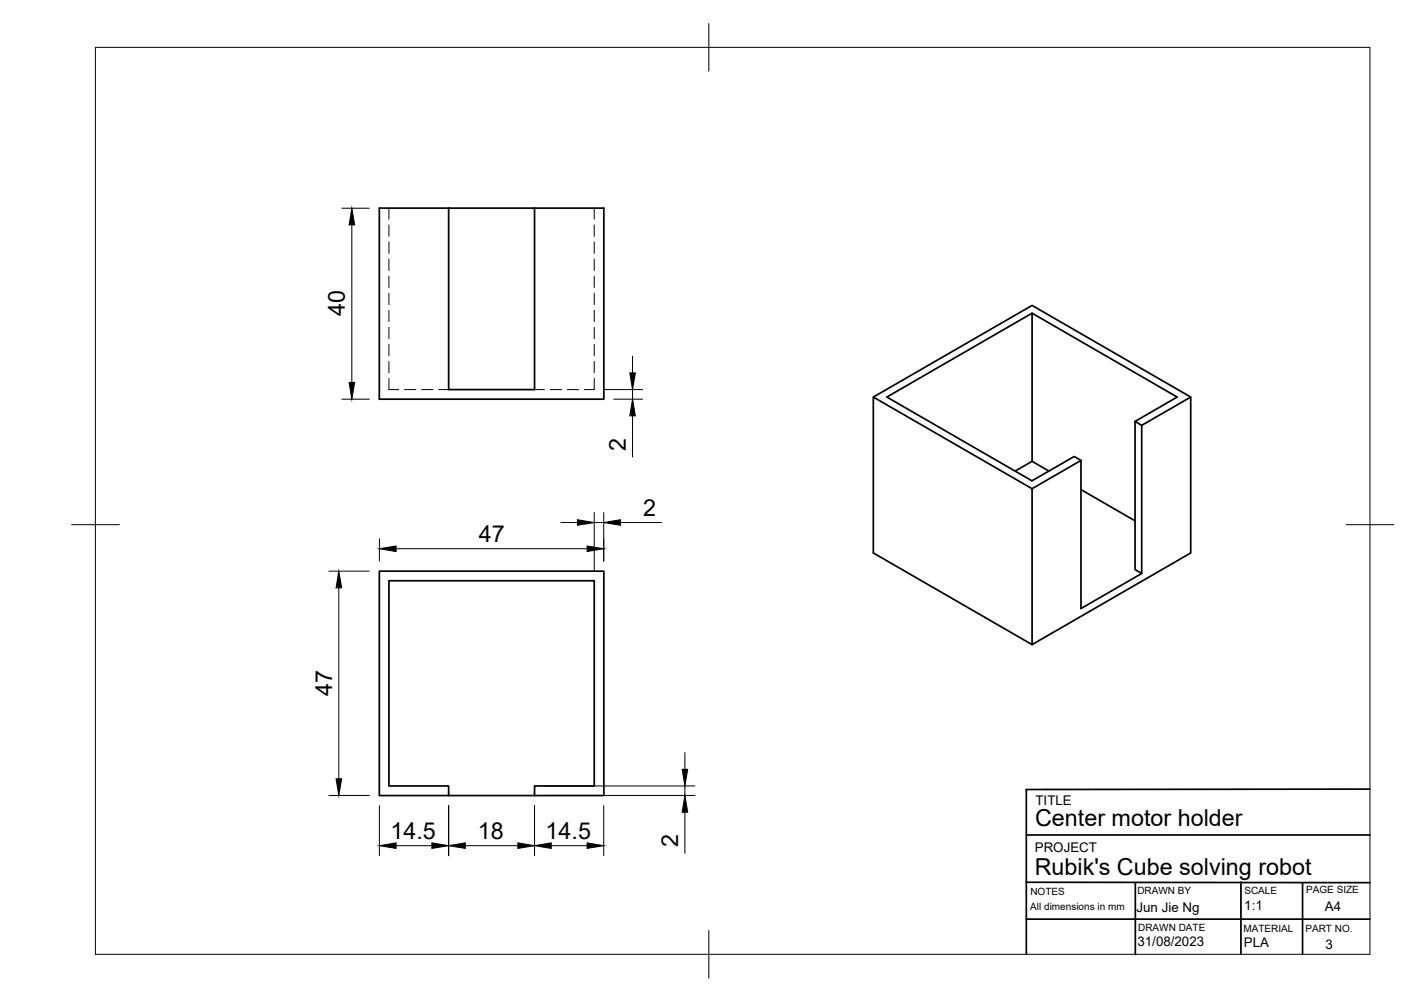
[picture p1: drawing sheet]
<svg xmlns="http://www.w3.org/2000/svg" width="297mm" height="210mm" viewBox="0 0 297 210" stroke-linecap="round" stroke-linejoin="round" font-family="sans-serif">
<!-- layer: Visible -->
<path d="M79.5 43.6h47v40h-47zM94 43.6v38h18v-38M216.2 65.6l30.4 17.6-8.8 5.1v31l1.4 .8v-31l-1.4-.8M182.9 83.2v32.6l33.3 19.2 33.2-19.2v-32.6M212.6 98.7l3.6-2.1v-31l-30.4 17.6 30.4 17.5 8.8-5.1 1.4 .8v31.1l12.8-7.4M216.2 96.6l3.5 2.1M239.2 89.1l10.2-5.9-33.2-19.2-33.3 19.2 33.3 19.2 10.2-6M216.2 102.4v32.6M226.4 102.6l11.4 6.5M94 166.7h-14.5v-47.1h47v47.1h-14.5v-2.1h12.5v-42.9h-43v42.9h12.5v2.1h18" fill="none" stroke="#000" stroke-width=".36"/>
<!-- layer: Hidden -->
<g fill="none" stroke="#000" stroke-width=".21">
<path d="M81.5 43.6v2.3M81.5 47.1v2.4M81.5 50.7v2.4M81.5 54.3v2.4M81.5 57.8v2.4M124.5 43.6v2.3M124.5 47.1v2.4M124.5 50.7v2.4M124.5 54.3v2.4M124.5 57.8v2.4M81.5 61.4v2.4M81.5 65v2.4"/>
<path d="M81.5 68.6v2.3M81.5 72.1v2.4M81.5 75.7v2.4M81.5 79.3v2.3h2M124.5 61.4v2.4M124.5 65v2.4M124.5 68.6v2.3M124.5 72.1v2.4M124.5 75.7v2.4M124.5 79.3v2.3h-2.1M84.7 81.6h2.4M88.3 81.6h2.4"/>
<path d="M91.9 81.6h2.1M112 81.6h2.1M115.3 81.6h2.3M118.8 81.6h2.4"/>
</g>
<!-- layer: BORDER -->
<path d="M20 9.9h267v190h-267zM148.5 4.9v10M15 109.9h10M282 109.9h10M148.5 194.9v10" fill="none" stroke="#000" stroke-width=".21"/>
<!-- layer: TITLEBLOCK -->
<path d="M215 174.9h72M286.9 165.3l-71.9 .1v34.5M215 192.5h72M215 184.8l72 .1M237.8 184.9v15.1M259.9 184.8v15M272.9 185v15" fill="none" stroke="#000" stroke-width=".36"/>
<!-- layer: FD_Dimensions -->
<g fill="none" stroke="#000" stroke-width=".21">
<path d="M71.6 43.6h5.8M73.7 47.1v33M132.5 74.6v3.5M71.6 83.6h5.8M126.6 81.6h8M128.6 83.6h6M132.5 81.6v2M132.5 87.1v8.6M68.9 119.6h8.5M79.5 112.9v4.7M83 114.9h40M117.5 109.5h3.5"/>
<path d="M124.5 107.4v12.1M124.5 109.5h2M126.5 107.4v10.2M130 109.5h8.6M71 123.1v40M143.5 157.6v3.6M68.9 166.6h8.5M79.5 168.8v10.5M83 177.2h7.5M94 168.8v10.5M97.5 177.2h11M112 168.8v10.5"/>
<path d="M114.1 166.6h31.5M114.1 164.6h31.5M115.5 177.2h7.5M126.5 168.8v10.5M143.5 164.6v2M143.5 170.2v8.6"/>
</g>
<g fill="#000" stroke="#000" stroke-width=".21">
<path d="M73.7 43.6l.6 3.5h-1.2zM131.9 78.1h1.2l-.6 3.5zM73.1 80.1h1.2l-.6 3.5zM132.5 83.6l.6 3.5h-1.2zM79.5 114.9l3.5-.5v1.1zM121 108.9l3.5 .6-3.5 .5zM123 114.4l3.5 .5-3.5 .6zM126.5 109.5l3.5-.6v1.1zM71 119.6l.6 3.5h-1.2zM70.4 163.1h1.2l-.6 3.5zM79.5 177.2l3.5-.6v1.1zM90.5 176.6l3.5 .6-3.5 .5z"/>
<path d="M94 177.2l3.5-.6v1.1zM108.5 176.6l3.5 .6-3.5 .5zM112 177.2l3.5-.6v1.1zM123 176.6l3.5 .6-3.5 .5zM142.9 161.2h1.2l-.6 3.4zM143.5 166.6l.6 3.6h-1.2z"/>
</g>
<g font-size="4.9">
<text x="72.2" y="66.2" transform="rotate(-90 72.2 66.2)">40</text>
<text x="131.1" y="94.5" transform="rotate(-90 131.1 94.5)">2</text>
<text x="100.3" y="113.6">47</text>
<text x="134.7" y="108.1">2</text>
<text x="69.6" y="145.8" transform="rotate(-90 69.6 145.8)">47</text>
<text x="216.8" y="173.1">Center motor holder</text>
<text x="81.8" y="175.7">14.5</text>
<text x="100.1" y="175.7">18</text>
<text x="114.3" y="175.7">14.5</text>
<text x="142.1" y="177.5" transform="rotate(-90 142.1 177.5)">2</text>
<text x="216.7" y="183.3">Rubik's Cube solving robot</text>
</g>
<g font-size="2.8">
<text x="216.9" y="168.6">TITLE</text>
<text x="216.8" y="178.5">PROJECT</text>
<text x="238.1" y="191">Jun Jie Ng</text>
<text x="260.6" y="190.6">1:1</text>
<text x="277.5" y="190.7">A4</text>
<text x="238.3" y="198.2">31/08/2023</text>
<text x="260.6" y="198.3">PLA</text>
<text x="277.7" y="198.7">3</text>
</g>
<g font-size="2.1">
<text x="215.8" y="190.5">All dimensions in mm</text>
<text x="215.8" y="187.5">NOTES</text>
<text x="238.3" y="187.3">DRAWN BY</text>
<text x="260.7" y="187.3">SCALE</text>
<text x="273.6" y="187.1">PAGE SIZE</text>
<text x="238.4" y="195.1">DRAWN DATE</text>
<text x="260.5" y="195.3">MATERIAL</text>
<text x="273.5" y="195.3">PART NO.</text>
</g>
</svg>
